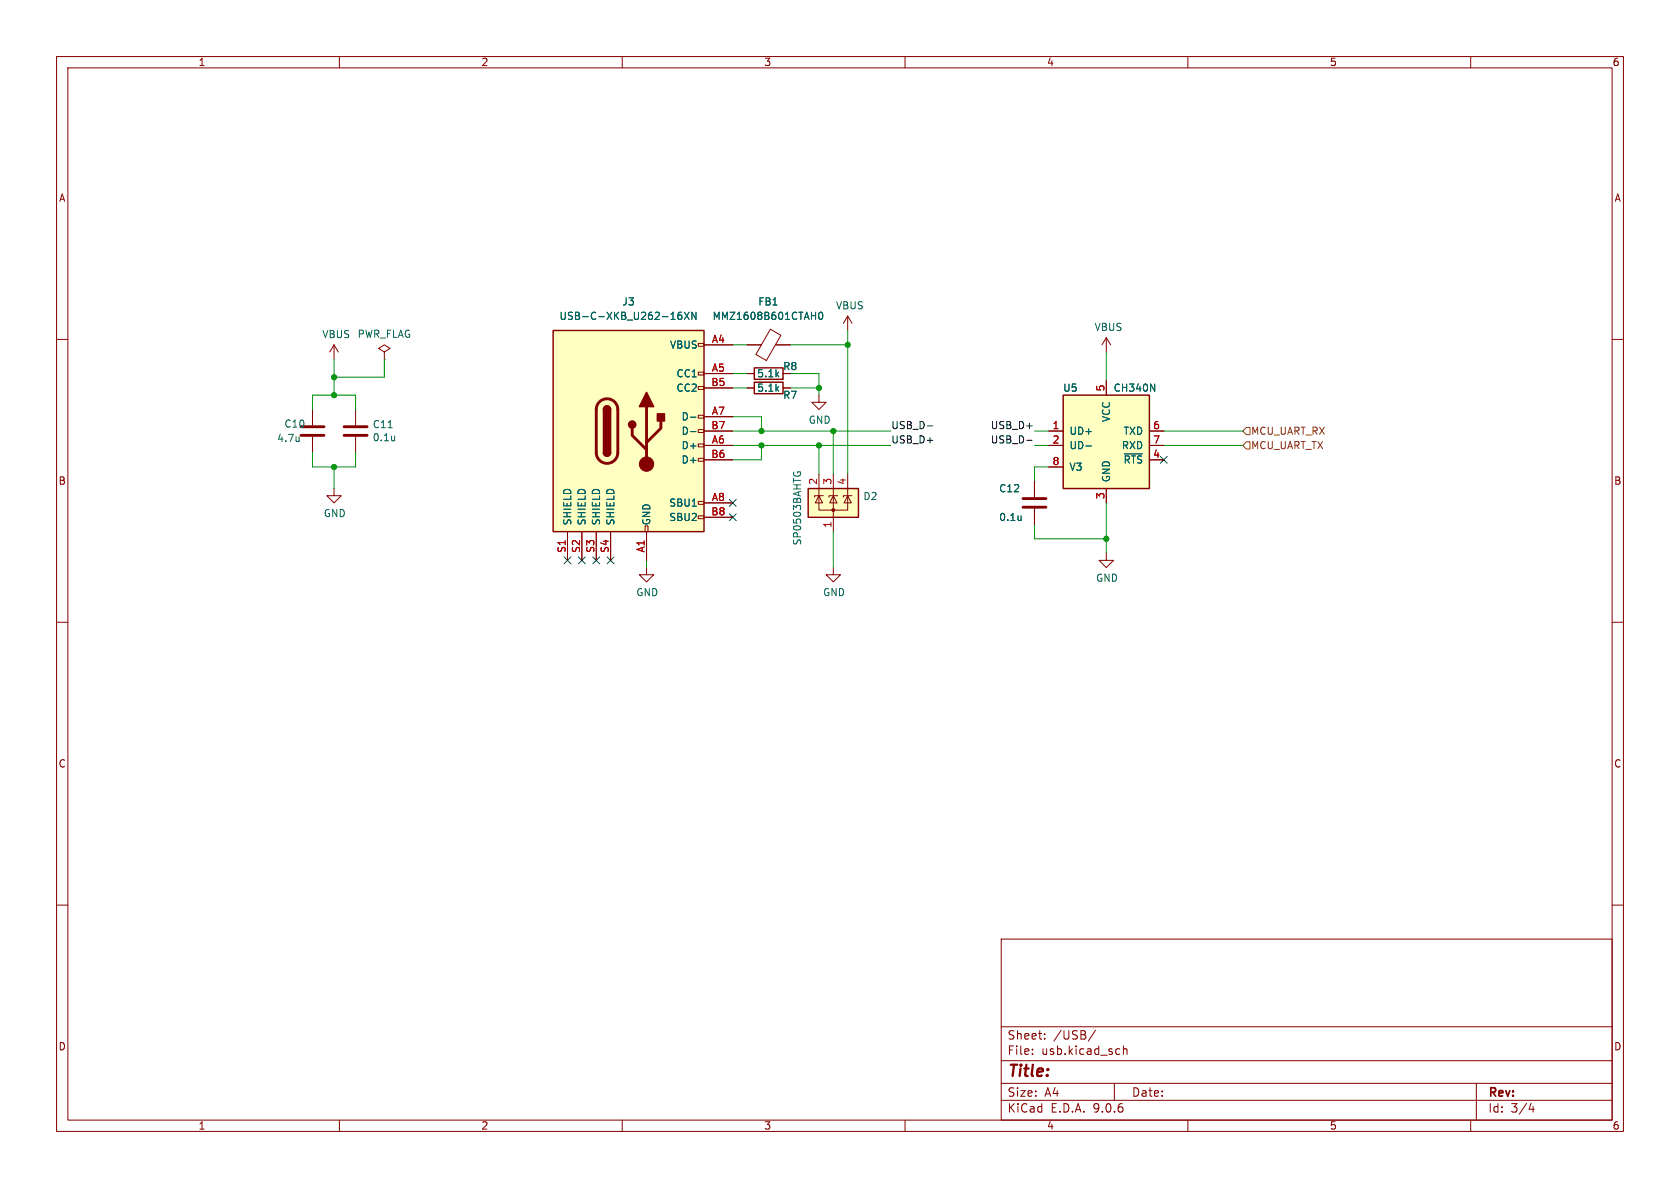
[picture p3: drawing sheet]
<svg xmlns="http://www.w3.org/2000/svg" width="297mm" height="210mm" viewBox="0 0 297 210" stroke-linecap="round" stroke-linejoin="round" font-family="sans-serif">
<g fill="none" stroke="#840000" stroke-width=".18">
<path d="M10 10h277v190h-277zM12 12h273v186h-273zM60 10v2M110 10v2M160 10v2M210 10v2M260 10v2M10 60h2M55.2 72.4v2.8M55.2 77.2v2.8M132.1 68.6h1.2M138.4 68.6h1.3"/>
<path d="M285 60h2M10 110h2M147.3 100.3v1.3h1.3l-1.3 1.3-1.3-1.3h1.3M285 110h2M10 160h2M177 166h108v32h-108zM285 160h2M60 198v2M110 198v2M160 198v2M177 194.5h108M177 191.5h108"/>
<path d="M177 187.5h108M177 181.5h108M182.5 186.3v.1M182.5 185.5v.1M184.7 183.6v.1M184.7 182.8v.1M193.7 182.1l-1.3 2M197 191.5v3M197.8 185.4l.2 .1M198 186.3l-.2 .1M198.6 184.9v1.5M198.6 185.5l.2-.1 .4 .1v.9"/>
<path d="M210 198v2M260 198v2M261 191.5v6.5M270.7 195l-.4 1.1h.9M271 195.6v1"/>
</g>
<path d="M133.3 67.6h5.1v2h-5.1z" fill="none" stroke="#840000" stroke-width=".25"/>
<path d="M53.2 75.4h4.1M53.2 77h4.1" fill="none" stroke="#840000" stroke-width=".51"/>
<path d="M52.9 77.2v.8M52.9 77.9l-.1 .1" fill="none" stroke="#006464" stroke-width=".18"/>
<path d="M97.8 58.4h26.7v35.6h-26.7z" fill="#ffffc2"/>
<g fill="none" stroke="#840000" stroke-width=".18">
<path d="M123.4 60.7h1.1v.5h-1.1zM123.4 65.8h1.1v.5h-1.1zM123.4 68.3h1.1v.5h-1.1zM123.4 73.4h1.1v.5h-1.1zM123.4 75.9h1.1v.6h-1.1zM123.4 78.5h1.1v.5h-1.1zM124.5 61h5M124.5 66h5M124.5 68.6h5M124.5 73.7h5M124.5 76.2h5M124.5 78.7h5"/>
<path d="M100.3 94v5.1M102.9 94v5.1M105.4 94v5.1M107.9 94v5.1M114 93h.6v1h-.6zM114.3 94v5.1M123.4 81h1.1v.5h-1.1zM123.4 88.6h1.1v.6h-1.1zM123.4 91.2h1.1v.5h-1.1zM124.5 81.3h5M124.5 88.9h5M124.5 91.4h5"/>
</g>
<path d="M97.8 58.4h26.7v35.6h-26.7zM106.7 72.4a.64 .64 0 0 1 .6-.6 .64 .64 0 0 1 .6 .6M106.7 80a.64 .64 0 0 0 .6 .6 .64 .64 0 0 0 .6-.6" fill="none" stroke="#840000" stroke-width=".25"/>
<path d="M106 71.1a1.9 1.9 0 0 1 2-.5 1.9 1.9 0 0 1 1.2 1.8v7.6a1.91 1.91 0 0 1-1.9 1.9 1.91 1.91 0 0 1-1.9-1.9v-7.8l.2-.6zM111.8 75.7v1.3l2.5 2.5M114.3 71.9v10.1M116.8 74.4v1.3l-2.5 2.5" fill="none" stroke="#840000" stroke-width=".51"/>
<g fill="#840000" stroke="#840000" stroke-width=".25">
<path d="M106.7 72.4h1.2v7.6h-1.2z"/>
<path d="M106.9 71.9a.64 .64 0 0 1 .7-.1 .64 .64 0 0 1 .3 .6h-1.2z"/>
<path d="M106.7 80h1.2a.64 .64 0 0 1-.6 .6 .64 .64 0 0 1-.6-.6z"/>
<path d="M114.3 69.3l1.3 2.6h-2.6z"/>
<path d="M116.2 73.2h1.3v1.2h-1.3z"/>
<circle cx="111.8" cy="75.1" r=".63"/>
</g>
<circle cx="114.3" cy="82" r="1.27" fill="#840000" stroke="#840000" stroke-width=".18"/>
<path d="M118.6 56.5h.7M120.4 55.2l-.3 .1a.86 .86 0 0 0 0 1.2l.4-.2 .1-.4-.3-.2h-.3l-.2 .2M121 55.2l.8 1.3M121.8 55.2l-.8 1.3M123 55.2v1.3l-.7-1.3v1.3M122.1 73.8h.9M122.1 76.3h.9" fill="none" stroke="#006464" stroke-width=".18"/>
<path d="M142.9 86.4h8.9v5h-8.9z" fill="#ffffc2"/>
<path d="M133.3 65h5.1v2.1h-5.1zM142.9 86.4h8.9v5h-8.9z" fill="none" stroke="#840000" stroke-width=".25"/>
<g fill="none" stroke="#840000" stroke-width=".18">
<path d="M136.2 58.2l1.8 1.1-2.5 4.4-1.9-1zM149.9 55.9v2.5M149.9 55.9l-.8 1.3M149.9 55.9l.7 1.3M59.1 61l-.8 1.2M59.1 61l.7 1.2M59.1 61v2.5M62.9 72.4v2.8M62.9 77.2v2.8M132.1 66h1.2M132.1 61h2.5M137.1 61h2.6"/>
<path d="M59.1 86.4v1.2h1.2l-1.2 1.3-1.3-1.3h1.3M144.8 87.6v2.6h5.1v-2.6M144.8 87.6l.6 1.3h-1.3zM144.8 83.8v3.8M145.5 87.6h-1.5v.3M147.3 87.6l.7 1.3h-1.3zM147.3 83.8v10.2M148.1 87.6h-1.5v.3M149.9 87.6l.6 1.3h-1.3zM149.9 83.8v3.8M150.6 87.6h-1.5v.3M182.9 85.1v2.8"/>
<path d="M182.9 89.9v2.8M195.6 97.8v1.3h1.2l-1.2 1.2-1.3-1.2h1.3"/>
</g>
<circle cx="147.3" cy="90.2" r=".25" fill="#840000" stroke="#840000" stroke-width=".18"/>
<path d="M144.8 55.3l.2-.1a.68 .68 0 0 1 .5 .6 .68 .68 0 0 1-.5 .7l-.2-.2-.1-.3zM68.6 75.6h.7M69.8 77.1v.8M69.8 77.8l-.1 .1M140.3 83.5v.3M141 83.6v-.2h.4l.1 .2M180.5 91.2v.8M180.5 91.9v.1" fill="none" stroke="#006464" stroke-width=".18"/>
<path d="M60.8 75.4h4.1M60.8 77h4.1M180.8 88.1h4.1M180.8 89.7h4.1" fill="none" stroke="#840000" stroke-width=".51"/>
<path d="M188 69.9h15.2v16.5h-15.2z" fill="#ffffc2"/>
<path d="M188 69.9h15.2v16.5h-15.2z" fill="none" stroke="#840000" stroke-width=".25"/>
<g fill="none" stroke="#840000" stroke-width=".18">
<path d="M195.6 59.7v2.5M195.6 59.7l-.8 1.3M195.6 59.7l.7 1.3M67.9 62.2l1.1-.6-1.1-.6-1 .6 1 .6v1.3M67.9 63.5h.1M124.5 76.2h5M124.5 78.7h5M124.5 61h5M124.5 66h5M124.5 68.6h5M124.5 73.7h5M132.1 61h2.5"/>
<path d="M132.1 66h1.2M132.1 68.6h1.2M137.2 61h2.5M138.4 68.6h1.3M144.8 69.9v1.2h1.2l-1.2 1.3-1.3-1.3h1.3M185.4 76.2h2.6M185.4 78.7h2.6M195.6 67.3v2.6M203.2 76.2h2.5M203.2 78.7h2.5M100.3 94v5.1M102.9 94v5.1"/>
<path d="M105.4 94v5.1M107.9 94v5.1M114.3 94v5.1M124.5 81.3h5M124.5 88.9h5M124.5 91.4h5M182.9 85.1v2.8M182.9 89.9v2.8M185.4 82.6h2.6M195.6 86.4v2.5M203.2 81.3h2.5M114.3 100.3v1.3h1.3l-1.3 1.3-1.3-1.3h1.3"/>
</g>
<g fill="none" stroke="#006464" stroke-width=".18">
<path d="M118.6 56.5h.7M120.4 55.2l-.3 .1a.86 .86 0 0 0 0 1.2l.4-.2 .1-.4-.3-.2h-.3l-.2 .2M121 55.2l.8 1.3M121.8 55.2l-.8 1.3M123 55.2v1.3l-.7-1.3v1.3M144.8 55.3l.2-.1a.68 .68 0 0 1 .5 .6 .68 .68 0 0 1-.5 .7l-.2-.2-.1-.3zM122.1 73.8h.9M122.1 76.3h.9M192 78.8h.9M203.4 67.9l.7 1.3v-1.3M180.5 91.2v.8M180.5 91.9v.1"/>
<path d="M198.8 80.2h3.2"/>
</g>
<path d="M220.3 75.6h.7v1.2h-.7l-.6-.6zM220.3 78.1h.7v1.3h-.7l-.6-.7z" fill="none" stroke="#725600" stroke-width=".18"/>
<path d="M163.9 75.3h1M181.5 77.8h1" fill="none" stroke="#0f0f0f" stroke-width=".18"/>
<g fill="none" stroke="#009600" stroke-width=".18">
<path d="M149.9 58.4v25.4M55.2 72.4v-2.5h7.7v2.5M59.1 63.5v6.4M67.9 63.5v3.2h-8.8M129.5 78.7h28M129.5 76.2h28M129.5 61h2.6M129.5 68.6h2.6M129.5 66h2.6M129.5 73.7h5.1v2.5M134.6 78.7v2.6h-5.1M139.7 66h5.1v3.9"/>
<path d="M139.7 61h10.2M139.7 68.6h5.1M144.8 78.7v5.1M147.3 76.2v7.6M182.9 78.7h2.5M182.9 76.2h2.5M195.6 62.2v5.1M205.7 78.7h14M205.7 76.2h14M55.2 80v2.6h7.7v-2.6M59.1 82.6v3.8M114.3 99.1v1.2"/>
<path d="M147.3 94v6.3M182.9 92.7v2.6h12.7M185.4 82.6h-2.5v2.5M195.6 88.9v8.9"/>
</g>
<g fill="none" stroke="#000084" stroke-width=".18">
<path d="M99.7 98.5l1.2 1.2M100.9 98.5l-1.2 1.2M102.3 98.5l1.2 1.2M103.5 98.5l-1.2 1.2M104.8 98.5l1.2 1.2M106 98.5l-1.2 1.2M107.3 98.5l1.3 1.2M108.6 98.5l-1.3 1.2M128.9 90.8l1.2 1.2M128.9 88.3l1.2 1.2M130.1 90.8l-1.2 1.2M130.1 88.3l-1.2 1.2"/>
<path d="M205.1 80.7l1.2 1.2M206.3 80.7l-1.2 1.2"/>
</g>
<g fill="#009600" stroke="#009600" stroke-width=".18">
<circle cx="59.1" cy="82.6" r=".46"/>
<circle cx="59.1" cy="69.9" r=".46"/>
<circle cx="59.1" cy="66.7" r=".46"/>
<circle cx="195.6" cy="95.3" r=".46"/>
<circle cx="134.6" cy="78.7" r=".46"/>
<circle cx="134.6" cy="76.2" r=".46"/>
<circle cx="144.8" cy="68.6" r=".46"/>
<circle cx="149.9" cy="61" r=".46"/>
<circle cx="147.3" cy="76.2" r=".46"/>
<circle cx="144.8" cy="78.7" r=".46"/>
</g>
<text font-size="2.8" fill="#840000" x="178" y="190.9">Title:</text>
<g font-size="2.1" fill="#840000">
<text x="178" y="184">Sheet:</text>
<text x="186.2" y="184">/USB/</text>
<text x="178" y="186.7">File:</text>
<text x="184.1" y="186.7">usb.kicad_sch</text>
<text x="178" y="196.9">KiCad</text>
<text x="178" y="194.1">Size:</text>
<text x="184.7" y="194.1">A4</text>
<text x="185.7" y="196.9">E.D.A.</text>
<text x="193.3" y="196.9">9.0.6</text>
<text x="200" y="194.1">Date:</text>
<text x="263" y="194.3">Rev:</text>
<text x="263" y="196.9">Id:</text>
<text x="267.1" y="196.9">3/4</text>
</g>
<g font-size="1.8" fill="#840000">
<text x="35" y="11.9">1</text>
<text x="85" y="11.9">2</text>
<text x="135" y="11.9">3</text>
<text x="185" y="11.9">4</text>
<text x="235" y="11.9">5</text>
<text x="285" y="11.9">6</text>
<text x="10.3" y="35.9">A</text>
<text x="285.3" y="35.9">A</text>
<text x="10.3" y="85.9">B</text>
<text x="285.3" y="85.9">B</text>
<text x="10.3" y="135.9">C</text>
<text x="285.3" y="135.9">C</text>
<text x="10.3" y="185.9">D</text>
<text x="285.3" y="185.9">D</text>
<text x="35" y="199.9">1</text>
<text x="85" y="199.9">2</text>
<text x="135" y="199.9">3</text>
<text x="185" y="199.9">4</text>
<text x="235" y="199.9">5</text>
<text x="285" y="199.9">6</text>
</g>
<g font-size="1.8" fill="#006464">
<text x="56.9" y="60">VBUS</text>
<text x="63.1" y="59.9">PWR_FLAG</text>
<text x="98.8" y="56.7">USB-C-XKB_U262-16XN</text>
<text x="109.9" y="54.2">J3</text>
<text x="125.9" y="56.7">MMZ1608B601CTAH0</text>
<text x="134" y="54.2">FB1</text>
<text x="147.7" y="54.9">VBUS</text>
<text x="193.4" y="58.7">VBUS</text>
<text x="118.3" y="61.8">VBUS</text>
<text x="138.4" y="65.6">R8</text>
<text x="119.5" y="66.9">CC1</text>
<text x="119.5" y="69.4">CC2</text>
<text x="133.8" y="66.9">5.1k</text>
<text x="133.8" y="69.4">5.1k</text>
<text x="138.4" y="70.7">R7</text>
<text x="187.9" y="69.4">U5</text>
<text x="196.8" y="69.4">CH340N</text>
<text x="50.2" y="75.8">C10</text>
<text x="65.8" y="75.9">C11</text>
<text x="120.4" y="74.5">D-</text>
<text x="120.4" y="77.1">D-</text>
<text x="142.9" y="75.1">GND</text>
<text x="189" y="77.1">UD+</text>
<text x="196.4" y="74.7" transform="rotate(-90 196.4 74.7)">VCC</text>
<text x="198.5" y="77.1">TXD</text>
<text x="48.9" y="78.3">4.7u</text>
<text x="65.8" y="78.2">0.1u</text>
<text x="120.4" y="79.6">D+</text>
<text x="120.4" y="82.1">D+</text>
<text x="189" y="79.6">UD-</text>
<text x="189" y="83.4">V3</text>
<text x="198.2" y="79.6">RXD</text>
<text x="198.5" y="82.1">~{RTS}</text>
<text x="118.2" y="89.8">SBU1</text>
<text x="152.5" y="88.6">D2</text>
<text x="176.5" y="87.2">C12</text>
<text x="196.4" y="85.3" transform="rotate(-90 196.4 85.3)">GND</text>
<text x="57.1" y="91.6">GND</text>
<text x="101.2" y="93" transform="rotate(-90 101.2 93)">SHIELD</text>
<text x="103.7" y="93" transform="rotate(-90 103.7 93)">SHIELD</text>
<text x="106.3" y="93" transform="rotate(-90 106.3 93)">SHIELD</text>
<text x="108.8" y="93" transform="rotate(-90 108.8 93)">SHIELD</text>
<text x="115.2" y="93" transform="rotate(-90 115.2 93)">GND</text>
<text x="118.2" y="92.3">SBU2</text>
<text x="176.5" y="92.3">0.1u</text>
<text x="141.8" y="96.5" transform="rotate(-90 141.8 96.5)">SP0503BAHTG</text>
<text x="112.4" y="105.6">GND</text>
<text x="145.4" y="105.6">GND</text>
<text x="193.7" y="103">GND</text>
</g>
<g font-size="1.8" fill="#a90000">
<text x="125.7" y="60.7">A4</text>
<text x="125.7" y="65.8">A5</text>
<text x="125.7" y="68.3">B5</text>
<text x="195.3" y="69.3" transform="rotate(-90 195.3 69.3)">5</text>
<text x="125.7" y="75.9">B7</text>
<text x="125.7" y="73.4">A7</text>
<text x="186" y="75.9">1</text>
<text x="203.8" y="75.9">6</text>
<text x="125.7" y="81">B6</text>
<text x="125.7" y="78.5">A6</text>
<text x="186" y="78.5">2</text>
<text x="186" y="82.3">8</text>
<text x="203.8" y="78.5">7</text>
<text x="203.8" y="81">4</text>
<text x="125.7" y="88.6">A8</text>
<text x="144.5" y="85.8" transform="rotate(-90 144.5 85.8)">2</text>
<text x="147.1" y="85.8" transform="rotate(-90 147.1 85.8)">3</text>
<text x="149.6" y="85.8" transform="rotate(-90 149.6 85.8)">4</text>
<text x="195.3" y="88.3" transform="rotate(-90 195.3 88.3)">3</text>
<text x="125.7" y="91.2">B8</text>
<text x="147.1" y="93.4" transform="rotate(-90 147.1 93.4)">1</text>
<text x="100.1" y="97.8" transform="rotate(-90 100.1 97.8)">S1</text>
<text x="102.6" y="97.8" transform="rotate(-90 102.6 97.8)">S2</text>
<text x="105.2" y="97.8" transform="rotate(-90 105.2 97.8)">S3</text>
<text x="107.7" y="97.8" transform="rotate(-90 107.7 97.8)">S4</text>
<text x="114" y="97.8" transform="rotate(-90 114 97.8)">A1</text>
</g>
<g font-size="1.8" fill="#0f0f0f">
<text x="157.5" y="75.9">USB_D-</text>
<text x="175.1" y="75.9">USB_D+</text>
<text x="157.5" y="78.5">USB_D+</text>
<text x="175.1" y="78.5">USB_D-</text>
</g>
<g font-size="1.8" fill="#725600">
<text x="221.1" y="77.1">MCU_UART_RX</text>
<text x="221.1" y="79.6">MCU_UART_TX</text>
</g>
</svg>
